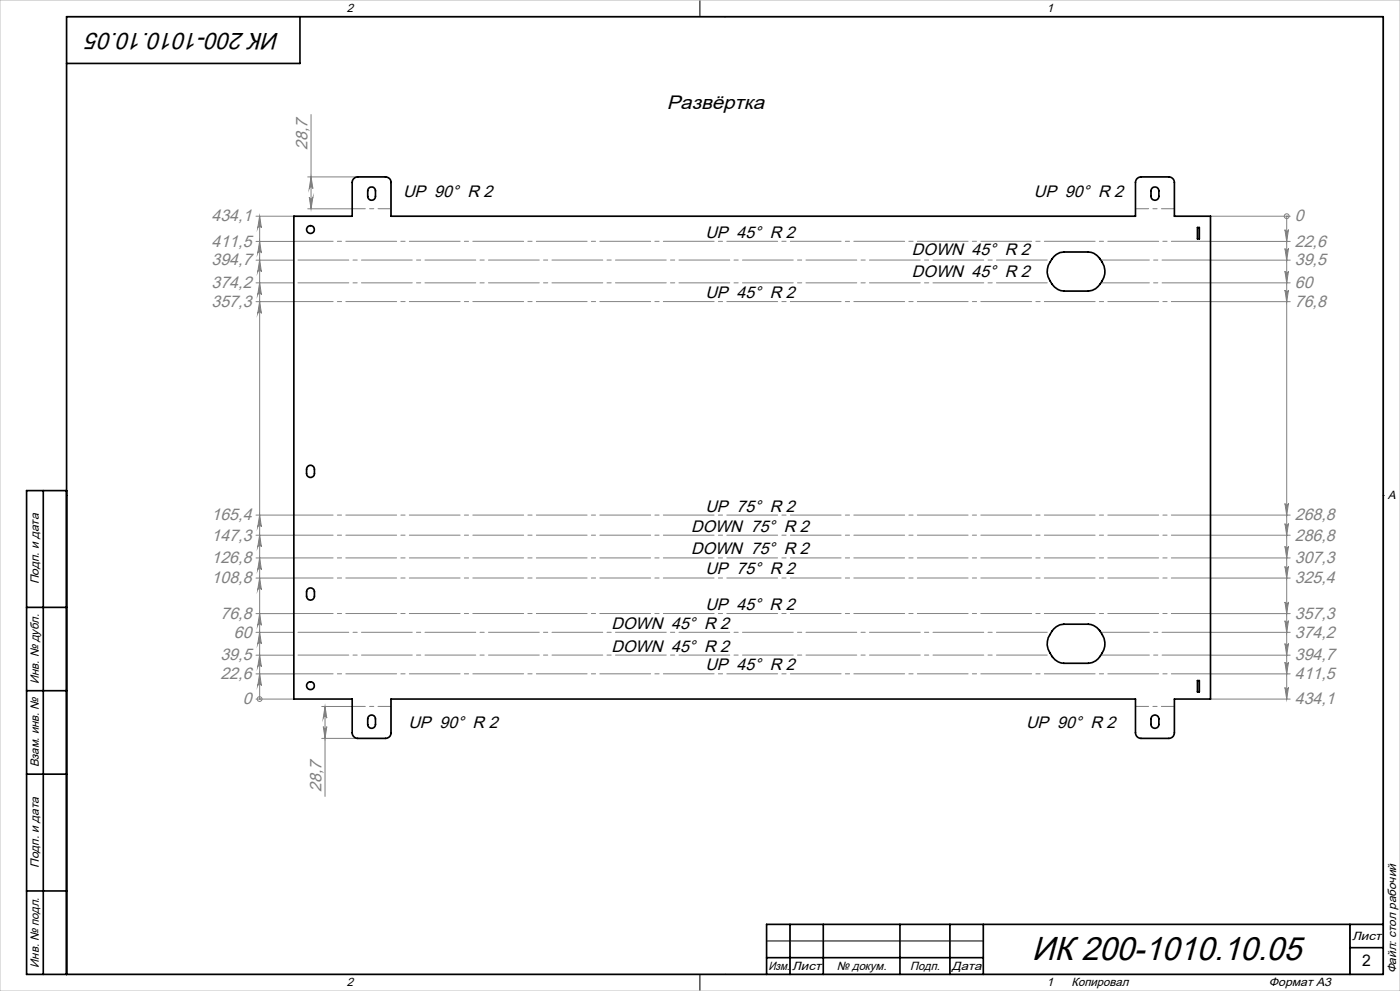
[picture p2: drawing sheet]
<svg xmlns="http://www.w3.org/2000/svg" width="420mm" height="297mm" viewBox="0 0 420 297" stroke-linecap="round" stroke-linejoin="round" font-family="sans-serif">
<g fill="none" stroke="#808080" stroke-width=".3">
<path d="M93.3 34.3v28.3M92.3 53h15M92.8 59.1a.55 .55 0 0 0 .5 .5 .55 .55 0 0 0 .6-.5l-.6 3.5zM93.3 53l.6 3.5a.55 .55 0 0 0-.6-.5 .55 .55 0 0 0-.5 .5zM76.8 78h11.3M76.8 72.4h11.3M76.8 64.8h11.3M77.9 78l.5 3.5a.55 .55 0 0 0-.5-.5 .55 .55 0 0 0-.6 .5zM77.9 72.4l.5 3.4a.55 .55 0 0 0-.5-.5 .55 .55 0 0 0-.6 .5zM77.9 64.8l.5 3.5a.55 .55 0 0 0-.5-.5 .55 .55 0 0 0-.6 .5zM77.9 64.8v144.7M92.3 62.6h13.3"/>
<path d="M363.1 78h24M363.1 72.4h24M363.1 64.8h24M385.5 68.8a.53 .53 0 0 0 .5 .6 .53 .53 0 0 0 .5-.6l-.5 3.6zM385.5 74.5a.53 .53 0 0 0 .5 .5 .53 .53 0 0 0 .5-.5l-.5 3.5zM386 64.8h.1M386 64.8v144.7M76.8 90.4h11.3M76.8 84.8h11.3M77.9 90.4l.5 3.5a.55 .55 0 0 0-.5-.5 .55 .55 0 0 0-.6 .5zM77.9 84.8l.5 3.5a.55 .55 0 0 0-.5-.5 .55 .55 0 0 0-.6 .5zM363.1 90.4h24"/>
<path d="M363.1 84.8h24M385.5 81.3a.53 .53 0 0 0 .5 .5 .53 .53 0 0 0 .5-.5l-.5 3.5zM385.5 86.9a.53 .53 0 0 0 .5 .5 .53 .53 0 0 0 .5-.5l-.5 3.5zM76.8 154.4h11.3M77.9 154.4l.5 3.5a.55 .55 0 0 0-.5-.5 .55 .55 0 0 0-.6 .5zM363.1 154.4h24M385.5 150.9a.53 .53 0 0 0 .5 .5 .53 .53 0 0 0 .5-.5l-.5 3.5zM385.5 156.9a.53 .53 0 0 0 .5 .5 .53 .53 0 0 0 .5-.5l-.5 3.5zM76.8 173.2h11.3M76.8 167.2h11.3M76.8 160.4h11.3M77.9 173.2l.5 3.5a.55 .55 0 0 0-.5-.5 .55 .55 0 0 0-.6 .5z"/>
<path d="M77.9 167.2l.5 3.5a.55 .55 0 0 0-.5-.5 .55 .55 0 0 0-.6 .5zM77.9 160.4l.5 3.5a.55 .55 0 0 0-.5-.5 .55 .55 0 0 0-.6 .5zM363.1 173.2h24M363.1 167.2h24M363.1 160.4h24M385.5 163.7a.53 .53 0 0 0 .5 .5 .53 .53 0 0 0 .5-.5l-.5 3.5zM385.5 169.8a.53 .53 0 0 0 .5 .5 .53 .53 0 0 0 .5-.5l-.5 3.4zM76.8 196.4h11.3M76.8 189.5h11.3M76.8 183.9h11.3M77.9 196.4l.5 3.4a.55 .55 0 0 0-.5-.5 .55 .55 0 0 0-.6 .5zM77.9 189.5l.5 3.5a.55 .55 0 0 0-.5-.5 .55 .55 0 0 0-.6 .5z"/>
<path d="M77.9 183.9l.5 3.5a.55 .55 0 0 0-.5-.5 .55 .55 0 0 0-.6 .5zM363.1 196.4h24M363.1 189.5h24M363.1 183.9h24M385.5 180.4a.53 .53 0 0 0 .5 .5 .53 .53 0 0 0 .5-.5l-.5 3.5zM385.5 186a.53 .53 0 0 0 .5 .5 .53 .53 0 0 0 .5-.5l-.5 3.5zM385.5 192.9a.53 .53 0 0 0 .5 .5 .53 .53 0 0 0 .5-.5l-.5 3.5zM385.5 198.5a.53 .53 0 0 0 .5 .5 .53 .53 0 0 0 .5-.5l-.5 3.5zM76.8 209.5h11.3M76.8 202h11.3M77.9 202l.5 3.5a.55 .55 0 0 0-.5-.5 .55 .55 0 0 0-.6 .5zM77.9 209.5h.1"/>
<path d="M96.5 211.7h9.1M97 217.8a.53 .53 0 0 0 .5 .5 .53 .53 0 0 0 .5-.5l-.5 3.5zM97.5 211.7l.5 3.5a.53 .53 0 0 0-.5-.5 .53 .53 0 0 0-.5 .5zM97.5 211.7v27M363.1 209.5h24M363.1 202h24M385.5 206a.53 .53 0 0 0 .5 .5 .53 .53 0 0 0 .5-.5l-.5 3.5zM96.5 221.3h10.8"/>
<circle cx="386" cy="64.8" r=".71"/>
<circle cx="77.9" cy="209.5" r=".72"/>
</g>
<path d="M20 5h395v287h-395zM210 0v5M217.5 5h.1M20 148.5h.1M415 148.5h.1M405 277v15M210 292v5M217.5 292h.1M230 282h65" fill="none" stroke="#000" stroke-width=".3"/>
<g fill="none" stroke="#000" stroke-width=".5">
<path d="M90 5v14h-70M13 147v145M20 147h-12v145h407v-287h-395v287M8 182h12M8 207h12M8 232h12M8 267h12M237 277v15M247 277v15M270 277v15M285 277v15M295 277v15"/>
<path d="M405 277v15M415 277h-185v15M230 287h65M405 284h10"/>
</g>
<path d="M88.2 77.9h227.2M88.2 84.8h227.2M315.4 189.5h-227.2M315.4 196.3h-227.2" fill="none" stroke="#808080" stroke-width=".3" stroke-dasharray="15.2 1.3 1.3 1.3" stroke-dashoffset="-1.2"/>
<path d="M330.3 77.9h32.9M330.3 84.8h32.9M363.2 189.5h-32.9M363.2 196.3h-32.9" fill="none" stroke="#808080" stroke-width=".3" stroke-dasharray="15.2 1.3 1.3 1.3" stroke-dashoffset=".7"/>
<path d="M88.2 72.3h275M88.2 90.4h275M363.2 154.4h-275M363.2 160.4h-275M363.2 167.2h-275M363.2 173.2h-275M363.2 183.9h-275M363.2 201.9h-275" fill="none" stroke="#808080" stroke-width=".3" stroke-dasharray="15.2 1.3 1.3 1.3" stroke-dashoffset="3.5"/>
<path d="M105.7 62.6h11.6M340.7 62.6h11.6M117.3 211.7h-11.6M352.3 211.7h-11.6" fill="none" stroke="#808080" stroke-width=".3" stroke-dasharray="15.2 1.3 1.3 1.3" stroke-dashoffset="11.3"/>
<path d="M0 0h420v297h-420z" fill="none" stroke="#c0c0c0" stroke-width=".3"/>
<g fill="#808080">
<path d="M77.9 202l.5 3.5a.55 .55 0 0 0-.5-.5 .55 .55 0 0 0-.6 .5zM77.9 196.4l.5 3.4a.55 .55 0 0 0-.5-.5 .55 .55 0 0 0-.6 .5zM77.9 189.5l.5 3.5a.55 .55 0 0 0-.5-.5 .55 .55 0 0 0-.6 .5zM77.9 183.9l.5 3.5a.55 .55 0 0 0-.5-.5 .55 .55 0 0 0-.6 .5zM77.9 173.2l.5 3.5a.55 .55 0 0 0-.5-.5 .55 .55 0 0 0-.6 .5zM77.9 167.2l.5 3.5a.55 .55 0 0 0-.5-.5 .55 .55 0 0 0-.6 .5zM77.9 160.4l.5 3.5a.55 .55 0 0 0-.5-.5 .55 .55 0 0 0-.6 .5zM77.9 154.4l.5 3.5a.55 .55 0 0 0-.5-.5 .55 .55 0 0 0-.6 .5zM77.9 90.4l.5 3.5a.55 .55 0 0 0-.5-.5 .55 .55 0 0 0-.6 .5zM77.9 84.8l.5 3.5a.55 .55 0 0 0-.5-.5 .55 .55 0 0 0-.6 .5zM77.9 78l.5 3.5a.55 .55 0 0 0-.5-.5 .55 .55 0 0 0-.6 .5zM77.9 72.4l.5 3.4a.55 .55 0 0 0-.5-.5 .55 .55 0 0 0-.6 .5zM77.9 64.8l.5 3.5a.55 .55 0 0 0-.5-.5 .55 .55 0 0 0-.6 .5zM385.5 68.8a.53 .53 0 0 0 .5 .6 .53 .53 0 0 0 .5-.6l-.5 3.6zM385.5 74.5a.53 .53 0 0 0 .5 .5 .53 .53 0 0 0 .5-.5l-.5 3.5zM385.5 81.3a.53 .53 0 0 0 .5 .5 .53 .53 0 0 0 .5-.5l-.5 3.5zM385.5 86.9a.53 .53 0 0 0 .5 .5 .53 .53 0 0 0 .5-.5l-.5 3.5zM385.5 150.9a.53 .53 0 0 0 .5 .5 .53 .53 0 0 0 .5-.5l-.5 3.5zM385.5 156.9a.53 .53 0 0 0 .5 .5 .53 .53 0 0 0 .5-.5l-.5 3.5zM385.5 163.7a.53 .53 0 0 0 .5 .5 .53 .53 0 0 0 .5-.5l-.5 3.5zM385.5 169.8a.53 .53 0 0 0 .5 .5 .53 .53 0 0 0 .5-.5l-.5 3.4zM385.5 180.4a.53 .53 0 0 0 .5 .5 .53 .53 0 0 0 .5-.5l-.5 3.5zM385.5 186a.53 .53 0 0 0 .5 .5 .53 .53 0 0 0 .5-.5l-.5 3.5zM385.5 192.9a.53 .53 0 0 0 .5 .5 .53 .53 0 0 0 .5-.5l-.5 3.5zM385.5 198.5a.53 .53 0 0 0 .5 .5 .53 .53 0 0 0 .5-.5l-.5 3.5zM385.5 206a.53 .53 0 0 0 .5 .5 .53 .53 0 0 0 .5-.5l-.5 3.5z"/>
<path d="M97 217.8a.53 .53 0 0 0 .5 .5 .53 .53 0 0 0 .5-.5l-.5 3.5zM97.5 211.7l.5 3.5a.53 .53 0 0 0-.5-.5 .53 .53 0 0 0-.5 .5z"/>
<path d="M93.3 53l.6 3.5a.55 .55 0 0 0-.6-.5 .55 .55 0 0 0-.5 .5zM92.8 59.1a.55 .55 0 0 0 .5 .5 .55 .55 0 0 0 .6-.5l-.6 3.5z"/>
</g>
<g fill="none" stroke="#000" stroke-width=".5">
<path d="M110.6 56.4a1.16 1.16 0 0 1 1.3-.3 1.16 1.16 0 0 1 .7 1.1v1.6a1.16 1.16 0 0 1-1.1 1.2 1.16 1.16 0 0 1-1.2-1.2v-1.6zM345.6 56.4a1.19 1.19 0 0 1 1.3-.3 1.19 1.19 0 0 1 .8 1.1v1.6a1.18 1.18 0 0 1-1.2 1.2 1.18 1.18 0 0 1-1.2-1.2v-1.6zM88.2 64.8h17.5v-10.1a1.69 1.69 0 0 1 1.6-1.7h8.3a1.63 1.63 0 0 1 1.7 1.7v10.1h223.3v-10.1a1.69 1.69 0 0 1 1.7-1.7h8.4a1.69 1.69 0 0 1 1.6 1.7v10.1h10.8v144.7h-10.8v10.1a1.69 1.69 0 0 1-1.6 1.7h-8.4a1.69 1.69 0 0 1-1.7-1.7v-10.1h-223.3v10.1a1.63 1.63 0 0 1-1.7 1.7h-8.3a1.69 1.69 0 0 1-1.6-1.7v-10.1h-17.5zM316.2 76.9l1.8-1.2 1.2-.2h7.3a5.6 5.6 0 0 1 4.7 4.3 6.5 6.5 0 0 1-3.5 7.2l-1.2 .2h-7.3a6 6 0 0 1-4.7-7.6zM359.2 68.2h.6v3.4h-.6zM92.3 139.9a1.17 1.17 0 0 1 1.3-.4 1.17 1.17 0 0 1 .7 1.1v1.4a1.18 1.18 0 0 1-1.1 1.1 1.18 1.18 0 0 1-1.2-1.1v-1.4zM92.3 176.6a1.19 1.19 0 0 1 1.2-.3 1.19 1.19 0 0 1 .8 1v1.4a1.18 1.18 0 0 1-1.1 1.2 1.18 1.18 0 0 1-1.2-1.2v-1.4zM316.2 188.4l1.8-1.1 1.2-.2h7.3a5.9 5.9 0 0 1 5 5.8 5.9 5.9 0 0 1-5 5.9h-7.3a5.9 5.9 0 0 1-4.2-8.6zM110.6 214.7a1.16 1.16 0 0 1 1.3-.3 1.16 1.16 0 0 1 .7 1v1.7a1.16 1.16 0 0 1-1.1 1.2 1.16 1.16 0 0 1-1.2-1.2v-1.7zM345.6 214.7a1.19 1.19 0 0 1 1.3-.3 1.19 1.19 0 0 1 .8 1v1.7a1.18 1.18 0 0 1-1.2 1.2 1.18 1.18 0 0 1-1.2-1.2v-1.7zM359.2 204h.6v3.4h-.6z"/>
<circle cx="93.1" cy="68.8" r="1.17"/>
<circle cx="93.2" cy="205.5" r="1.18"/>
</g>
<text font-size="10" x="309.6" y="287.6">ИК 200-1010.10.05</text>
<text font-size="7.1" x="83.9" y="9.8" transform="rotate(-180 83.9 9.8)">ИК 200-1010.10.05</text>
<text font-size="5.8" x="200" y="32.6">Развёртка</text>
<g font-size="5" fill="#808080">
<text x="92.3" y="45" transform="rotate(-90 92.3 45)">28,7</text>
<text x="63.5" y="66.4">434,1</text>
<text x="388.4" y="66.4">0</text>
<text x="63.4" y="73.9">411,5</text>
<text x="388.4" y="73.9">22,6</text>
<text x="63.4" y="79.5">394,7</text>
<text x="388.4" y="79.5">39,5</text>
<text x="63.4" y="86.4">374,2</text>
<text x="388.4" y="86.4">60</text>
<text x="63.4" y="92">357,3</text>
<text x="388.4" y="92">76,8</text>
<text x="63.4" y="156">165,4</text>
<text x="388.4" y="156">268,8</text>
<text x="63.5" y="162">147,3</text>
<text x="388.4" y="162">286,8</text>
<text x="63.5" y="168.8">126,8</text>
<text x="388.4" y="168.8">307,3</text>
<text x="63.5" y="174.8">108,8</text>
<text x="388.4" y="174.8">325,4</text>
<text x="66.1" y="185.5">76,8</text>
<text x="388.4" y="185.5">357,3</text>
<text x="70.1" y="191.1">60</text>
<text x="388.4" y="191.1">374,2</text>
<text x="66.1" y="197.9">39,5</text>
<text x="388.4" y="197.9">394,7</text>
<text x="66.1" y="203.6">22,6</text>
<text x="388.4" y="203.6">411,5</text>
<text x="72.8" y="211.1">0</text>
<text x="388.4" y="211.1">434,1</text>
<text x="96.5" y="237.3" transform="rotate(-90 96.5 237.3)">28,7</text>
</g>
<g font-size="5">
<text x="120.9" y="59">UP 90° R 2</text>
<text x="310.1" y="59.1">UP 90° R 2</text>
<text x="211.6" y="71.2">UP 45° R 2</text>
<text x="273.6" y="76.3">DOWN 45° R 2</text>
<text x="273.6" y="83.1">DOWN 45° R 2</text>
<text x="211.6" y="89.3">UP 45° R 2</text>
<text x="211.6" y="153.3">UP 75° R 2</text>
<text x="207.3" y="159.3">DOWN 75° R 2</text>
<text x="207.3" y="166.1">DOWN 75° R 2</text>
<text x="211.6" y="172.2">UP 75° R 2</text>
<text x="211.6" y="182.8">UP 45° R 2</text>
<text x="183.5" y="188.4">DOWN 45° R 2</text>
<text x="183.5" y="195.3">DOWN 45° R 2</text>
<text x="211.6" y="200.9">UP 45° R 2</text>
<text x="122.5" y="218.1">UP 90° R 2</text>
<text x="307.8" y="218.1">UP 90° R 2</text>
</g>
<text font-size="4.8" x="408.7" y="289.5">2</text>
<g font-size="3.6">
<text x="104" y="3.6">2</text>
<text x="314" y="3.6">1</text>
<text x="416.4" y="149.6">A</text>
<text x="11.6" y="175.1" transform="rotate(-90 11.6 175.1)">Подп. и дата</text>
<text x="11.6" y="205" transform="rotate(-90 11.6 205)">Инв. № дубл.</text>
<text x="11.6" y="230" transform="rotate(-90 11.6 230)">Взам. инв. №</text>
<text x="11.6" y="260.1" transform="rotate(-90 11.6 260.1)">Подп. и дата</text>
<text x="405.6" y="281.6">Лист</text>
<text x="11.6" y="290" transform="rotate(-90 11.6 290)">Инв. № подл.</text>
<text x="230.5" y="290.6">Изм.</text>
<text x="237.7" y="290.6">Лист</text>
<text x="251" y="290.6">№ докум.</text>
<text x="273" y="290.6">Подп.</text>
<text x="285.5" y="290.6">Дата</text>
<text x="418.9" y="291.8" transform="rotate(-90 418.9 291.8)">Файл: cтол рабочий</text>
<text x="104" y="295.6">2</text>
<text x="314" y="295.6">1</text>
<text x="321.5" y="295.6">Копировал</text>
<text x="380.7" y="295.6">Формат А3</text>
</g>
</svg>
